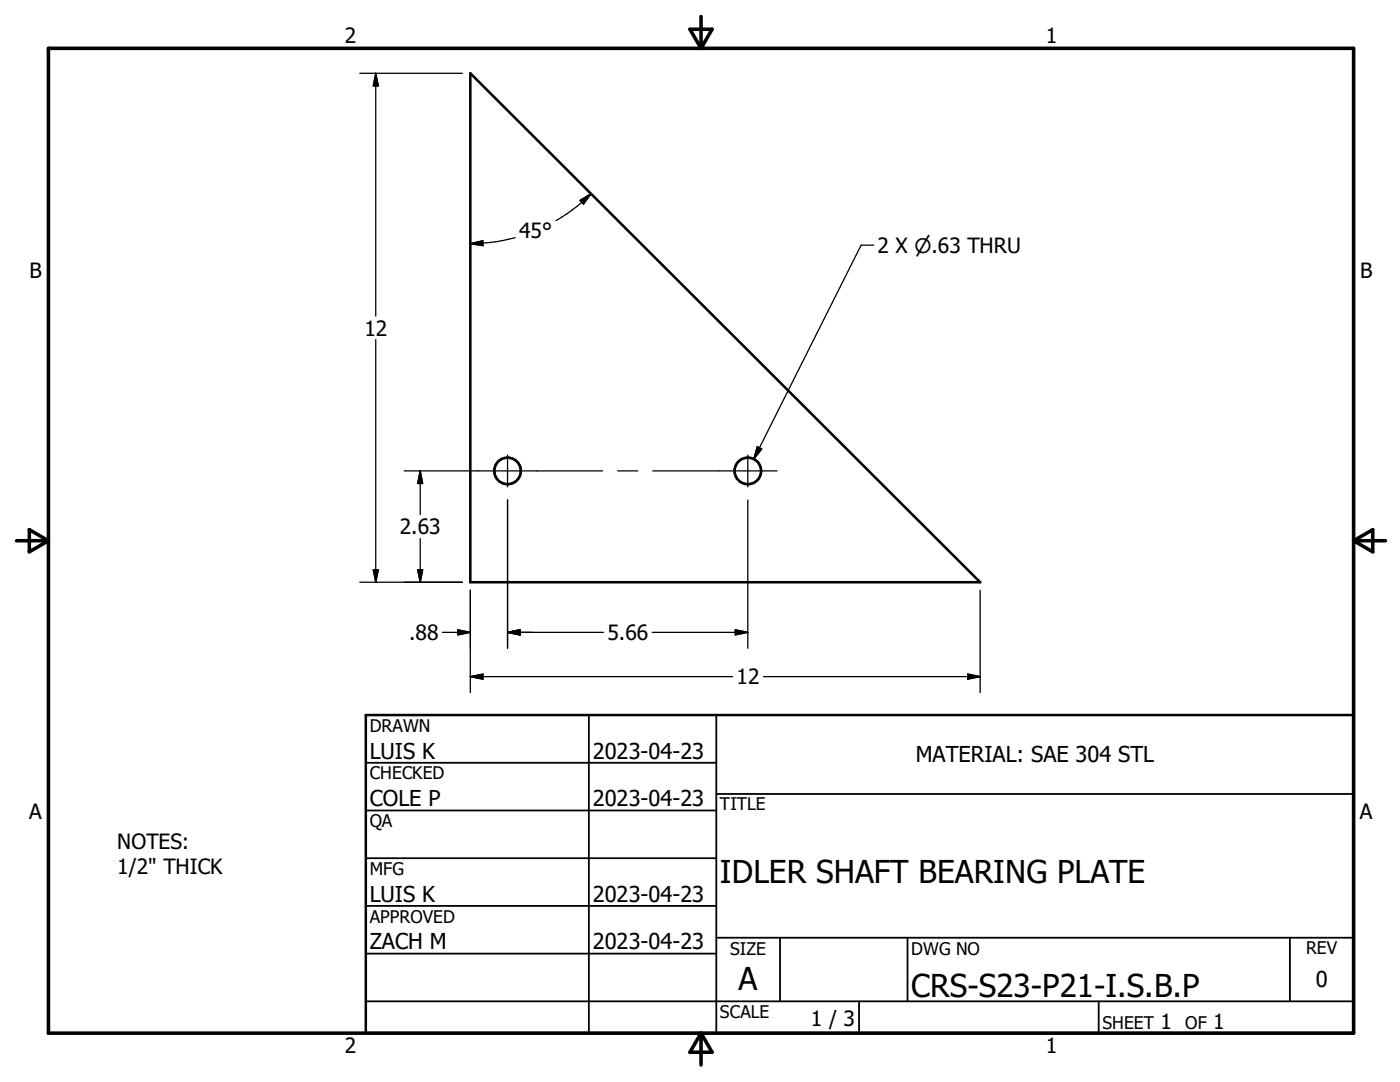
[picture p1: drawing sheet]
<svg xmlns="http://www.w3.org/2000/svg" width="279mm" height="216mm" viewBox="0 0 279 216" stroke-linecap="round" stroke-linejoin="round" font-family="sans-serif">
<g fill="none" stroke="#000" stroke-width=".51">
<path d="M93.9 14.6l101.7 101.6h-101.7zM73 142.7h197.1v63.5h-197.1z"/>
<circle cx="101.3" cy="94" r="2.65"/>
<circle cx="149.3" cy="94" r="2.65"/>
</g>
<path d="M9.7 9.6h260.4v196.6h-260.4zM137.7 5.8h4.4l-2.2 3.8zM139.9 3.3v6.3M3.3 107.9h6.4M5.8 105.7l3.9 2.2-3.9 2.2zM270.1 107.9h6.4M270.1 107.9l3.9-2.2v4.4zM139.9 206.2v6.3M139.9 206.2l2.2 3.8h-4.4z" fill="none" stroke="#000" stroke-width=".71"/>
<g fill="none" stroke="#000" stroke-width=".36">
<path d="M73 152.2h70M117.5 142.7v63.5M143 158.4h127.1M143 142.7v63.5M73 161.7h70M73 171.2h70M73 180.8h70M73 190.3h70M73 199.8h197.1M143 187.1h127.1M155.7 187.1v12.7M171.4 199.8v6.4"/>
<path d="M181.1 187.1v12.7M219.3 199.8v6.4M257.4 187.1v12.7"/>
</g>
<g fill="none" stroke="#000" stroke-width=".25">
<path d="M71.8 14.6h20.5M75 14.6v48.5M75 14.6l.5 2.5h-1zM115.8 40l2.2-1.3-1.5 2zM118 38.7a35 35 0 0 1-7 5.3M93.9 48.6l2.5-.6v1zM102.8 47.4l-3.8 .8-5.1 .4M174.3 48.9h-2.4l-21.5 42.7M75 67.8v48.4M80.7 94h39.6M83.9 94v8.7M83.9 94l.4 2.5h-.9z"/>
<path d="M101.3 90.8v6.3M101.3 99.8v29.6M123.3 94h4M130.3 94h24.8M149.2 90.8v6.3M149.2 99.8v29.6M151.1 89.1l.9 .5-1.6 2zM71.8 116.2h20.5M74.5 113.7h1l-.5 2.5zM83.4 113.7h.9l-.4 2.5zM83.9 107.5v8.7M93.9 117.8v20.4"/>
<path d="M195.6 117.8v20.4M88.3 126.2h5.6M91.4 125.7l2.5 .5-2.5 .5zM93.9 135h52.3M93.9 135l2.5-.5v1zM101.3 126.2h19.1M101.3 126.2l2.5-.5v1zM130.2 126.2h19M146.7 125.7l2.5 .5-2.5 .5zM152.4 135h43.2M193.1 134.5l2.5 .5-2.5 .5z"/>
</g>
<path d="M75 14.6l.5 2.5h-1zM93.9 48.6l2.5-.6v1zM115.8 40l2.2-1.3-1.5 2zM83.9 94l.4 2.5h-.9zM151.1 89.1l.9 .5-1.6 2zM74.5 113.7h1l-.5 2.5zM83.4 113.7h.9l-.4 2.5zM91.4 125.7l2.5 .5-2.5 .5zM93.9 135l2.5-.5v1zM101.3 126.2l2.5-.5v1zM146.7 125.7l2.5 .5-2.5 .5zM193.1 134.5l2.5 .5-2.5 .5z" fill="#000" stroke="#000" stroke-width=".25"/>
<g font-size="6.3">
<text x="143.7" y="176.1">IDLER SHAFT BEARING PLATE</text>
<text x="147.4" y="197.6">A</text>
<text x="181.9" y="198.9">CRS-S23-P21-I.S.B.P</text>
</g>
<g font-size="4.4">
<text x="73.8" y="151.4">LUIS K</text>
<text x="118.3" y="151.4">2023-04-23</text>
<text x="182.8" y="152.1">MATERIAL: SAE 304 STL</text>
<text x="73.8" y="160.9">COLE P</text>
<text x="118.3" y="160.9">2023-04-23</text>
<text x="73.8" y="179.9">LUIS K</text>
<text x="118.3" y="179.9">2023-04-23</text>
<text x="73.8" y="189.4">ZACH M</text>
<text x="118.3" y="189.4">2023-04-23</text>
<text x="262.6" y="196.9">0</text>
</g>
<g font-size="4.2">
<text x="68.8" y="8.7">2</text>
<text x="208.7" y="8.7">1</text>
<text x="103.6" y="47.5">45°</text>
<text x="175.1" y="50.5">2 X n.63 THRU</text>
<text x="5.9" y="55.5">B</text>
<text x="271.4" y="55.5">B</text>
<text x="72.7" y="67">12</text>
<text x="79.8" y="106.6">2.63</text>
<text x="81.7" y="127.7">.88</text>
<text x="121.2" y="127.7">5.66</text>
<text x="147" y="136.6">12</text>
<text x="5.8" y="163.4">A</text>
<text x="271.4" y="163.4">A</text>
<text x="23.4" y="169.4">NOTES:</text>
<text x="23.4" y="174.4">1/2&quot; THICK</text>
<text x="161.8" y="204.7">1 / 3</text>
<text x="231.6" y="205.3">1</text>
<text x="242.1" y="205.3">1</text>
<text x="68.8" y="210.2">2</text>
<text x="208.7" y="210.2">1</text>
</g>
<g font-size="3.5">
<text x="73.8" y="146">DRAWN</text>
<text x="73.8" y="155.5">CHECKED</text>
<text x="143.7" y="161.7">TITLE</text>
<text x="73.8" y="165.1">QA</text>
<text x="73.8" y="174.6">MFG</text>
<text x="73.8" y="184.1">APPROVED</text>
<text x="145.7" y="190.5">SIZE</text>
<text x="181.9" y="190.5">DWG NO</text>
<text x="260.6" y="190.4">REV</text>
<text x="143.7" y="203.1">SCALE</text>
<text x="220" y="205.3">SHEET</text>
<text x="236.5" y="205.3">OF</text>
</g>
</svg>
